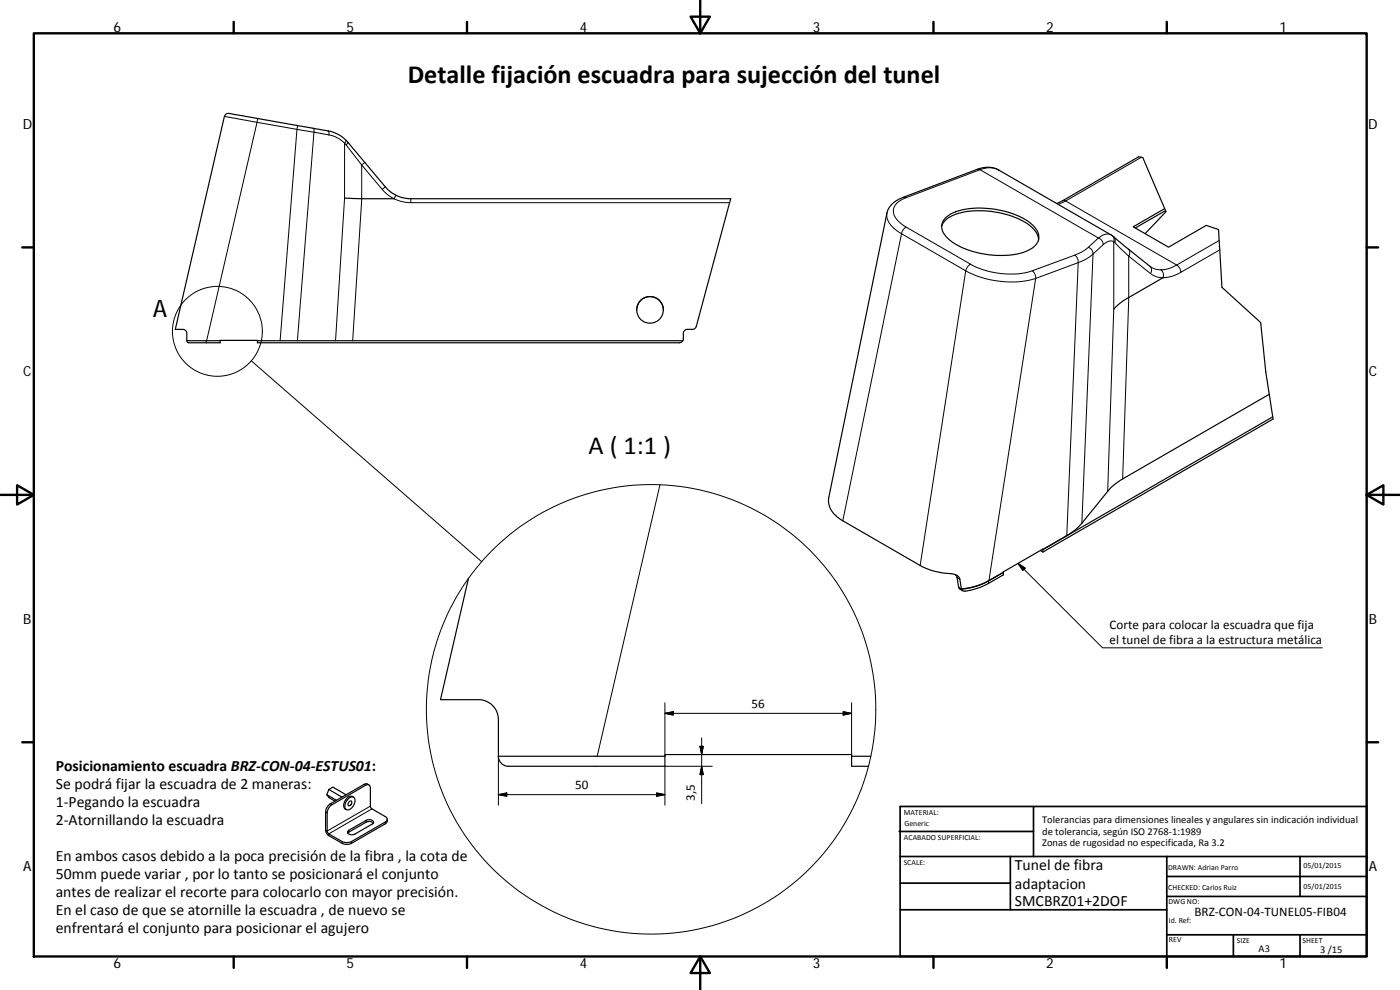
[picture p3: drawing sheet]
<svg xmlns="http://www.w3.org/2000/svg" width="420mm" height="297mm" viewBox="0 0 420 297" stroke-linecap="round" stroke-linejoin="round" font-family="sans-serif">
<g fill="none" stroke="#000" stroke-width=".36">
<path d="M67.7 34.3l.3-.1a15.6 15.6 0 0 1 5.2 .6l25.3 4.5a11.1 11.1 0 0 1 7.3 5.1l9.8 11.6a9.9 9.9 0 0 0 7.7 3.6h96l-10.3 38.3-.7 .8-2.3 .1-.5 .3-.4 .7v1.8a1.26 1.26 0 0 1-1.2 1.2h-126.6v-.7h-11.2v.7h-9.4l-.5-.2-.1-.4-.2-2.7a1.98 1.98 0 0 0-2.3-.7h-1l14.7-63.9zM103.4 59.5l14.9 .1M282.6 67.9a6.8 6.8 0 0 1 5.4-4 27.1 27.1 0 0 1 21.4 4 5.6 5.6 0 0 1 2.3 4.1M283.7 65.4a14.6 14.6 0 0 1 10.4-3 24.8 24.8 0 0 1 15.9 5.2 4.1 4.1 0 0 1 1.8 4.1 4.1 4.1 0 0 1-3 3.3 25.2 25.2 0 0 1-17.6 .2 13.1 13.1 0 0 1-8.4-5.9 3.6 3.6 0 0 1 .9-3.9zM317.2 61.1l24.5-14.1 1.3 .3 6.9 16.2-6.2 6.6M349.5 62.6l-9.4 5.5 10.6 6.1 11.3-6.6 3.7 1.3 1 17.3 11.6 10.6a439 439 0 0 0 3.8 28.9l-69.1 39.9M349.8 63.2l-9.1 5.2M191.1 93a4 4 0 0 1 4-4 4 4 0 0 1 4 4M338.7 89.3l-2.2 1.4-2.2 2.1M338.8 89.3h-.1M345.6 80.3l-12-9.8-33.9-19.5a7.5 7.5 0 0 0-6.4-.2l-22.3 8.4a7 7 0 0 0-4.8 4.7l-17.5 85.3a6.5 6.5 0 0 0 3.6 6.7l23.9 13.8a22.3 22.3 0 0 0 9.9 2.5l1.3 .6 .5 .6 .6 3.3M349 83.3l-10.2 6"/>
<path d="M56.1 102.2h10M77.3 102.2h127.6M380.9 118.3l-44.8 25.9-2.6 2-8.8 10.8-1.7 1.7-2 1.5-8 4.7M382 125.1l-69 39.8M140.6 173.5l-8.4 36.4h7.4a15.6 15.6 0 0 1 6.4 .5 6 6 0 0 1 3.6 5.5v11a2.99 2.99 0 0 0 3 3h46.9v-3M286.7 172.4l.5 .9 .6 3.1 1.1 .8M288.5 176.7l.1 .1M296.8 174.2a21 21 0 0 1-8.3 2.5M301.1 171.7h.1M301.1 171.7l-4.4 2.6a20.9 20.9 0 0 1-8.1 2.5M312.3 165.1l.7 .5M313 164.9l-11.9 6.7v.9l-4.4 2.5a16.3 16.3 0 0 1-7.7 2.3l-.4-.5"/>
<path d="M313 164.9h.1M313 164.9v.7M98.1 238.4l.6 .9 1.9 1.1M98.1 238.4l2.9 1.7M98.7 236.9l1.2-.7 4 2.3M98.7 236.9l3.9 2.3M98.7 236.9l-.6 1.5M104.5 239.7a1.07 1.07 0 0 1 1.1-.6 1.07 1.07 0 0 1 .9 .9 2.8 2.8 0 0 1-2.4 3 1.95 1.95 0 0 1 .2-3zM106.1 239.2a1.64 1.64 0 0 0-2.4 .9 1.83 1.83 0 0 0 .2 2.8M110.7 235.5l-.6-.3h-.6l-10.4 6a3.2 3.2 0 0 0-1.4 2.4v5.7l.2 .5 .6 .8 4.2 2.4a3.3 3.3 0 0 0 2.8 0l10.1-5.8 .6-.7v-.7M149.6 226.9h49.9M199.5 226.9v-.5h56.1v.5"/>
<path d="M255.6 226.9v3h5.1M255.6 226.9h5.8M99.1 241.9l10.6-6.3a.87 .87 0 0 1 1-.1 .87 .87 0 0 1 .5 .9l.1 5.9 4.3 2.7a.85 .85 0 0 1 .6 .8 .85 .85 0 0 1-.6 .8l-10.1 5.9a3.3 3.3 0 0 1-2.8 0l-4-2.3-.4-.5-.1-6.1 .3-.9zM104.5 249.3l5.4-3.2a1.48 1.48 0 0 1 2.2 .7l-5.5 3.4a1.46 1.46 0 0 1-2.3-.6zM104.7 240.6a.47 .47 0 0 1 .7-.2 .47 .47 0 0 1 .1 .7 .56 .56 0 0 1-.4 .7 .56 .56 0 0 1-.7-.4zM112 247a1.92 1.92 0 0 0-2.1-.3l-5.5 3.3"/>
<circle cx="195.1" cy="93" r="4"/>
</g>
<g fill="none" stroke="#000" stroke-width=".3">
<path d="M67.3 34.9l26.9 4.8M77.4 35.6l-15.4 66.6M89.3 37.7l-5.2 64.5M94 38.5l.2 .3v.9M94.2 39.7l4.5 .8M94.2 39.7l-5 62.5M98.5 39.3l.2 .3v.9M98.7 40.5a9 9 0 0 1 4.7 2.4M103.4 42.9l.5 .6M103.4 42.9v16.6l-2.7 42.7M103.9 42.1l-.5 .8M103.9 43.5l4.7 6"/>
<path d="M104.4 42.7l-.5 .8M108.6 49.5l6.1 7.3M108.6 49.5v10.1l-2.8 42.6M109.5 48.7l-.9 .8M114.7 56.8l1.6 1.6 1.9 1.2M115.6 56l-.9 .8M118.3 59.6l2.1 .8 2.9 .4M118.8 58.6l-.5 1M123.3 59.6v1.2h95.7M271 59.2l.8 .2 22.3-8.5 35.6 20.5a3.3 3.3 0 0 1 3.8-.9M271.8 59.4a4.5 4.5 0 0 0-3.7 4.4 6.7 6.7 0 0 0 3.9 4.4 2.51 2.51 0 0 0-1.4 1.9M293.3 50.8l.8 .1a6.4 6.4 0 0 1 5.6 .1"/>
<path d="M342.5 47.2l-22.7 13.1-.9-.1M266.2 63.9a5.7 5.7 0 0 0 3.1 5.4l1.3 .8M270.6 70.1l19.2 11.2a28.8 28.8 0 0 0 21 2.2l13.5-5 2.1-1.1 1.6-1.2M270.6 70.1l-17.7 86.2M272 68.2l19.3 11.1a2.65 2.65 0 0 0-1.5 2l-13.6 88.4M291.3 79.3a24.9 24.9 0 0 0 18.5 2 2.6 2.6 0 0 1 1 2.2l-14 90.7M317.6 61.3l2.2-1 33.3 19.2a8.8 8.8 0 0 1-4.8 1.4 2.06 2.06 0 0 1 .7 2.4 10.9 10.9 0 0 0 5.4-1.6M328 76.2l-3.3 80.8M328 76.2a2.08 2.08 0 0 0-1.4-2l-2.1 1.5-2 .9M331.1 73.4l-3.1 2.8M331.1 73.4a2.04 2.04 0 0 0-1.4-2l-3.1 2.8M333.6 70.5a1.76 1.76 0 0 1 .7 2"/>
<path d="M334.2 71l.5 .9-.1 .9M334.3 72.5a2.75 2.75 0 0 0-3.2 .9M334.3 72.5v20.3l-1.9 54.6M334.3 72.5l.3 .3M334.6 72.8l4.1 4.1M338.6 74.7a1.67 1.67 0 0 1 .1 2.2M338.7 76.9l6.6 5.2M338.7 76.9l.1 12.4-1.9 54.4M345.1 79.9a1.61 1.61 0 0 1 .2 2.2M365.9 72.2l-12.8 7.3a2.85 2.85 0 0 1 1.3 2.2l11.7-6.7M309.8 81.3l12.7-4.7a2.35 2.35 0 0 1 1.1 2.2l-3.4 81.9M345.3 82.1l2 1 1.7 .2"/>
<path d="M345.6 80.3l1.3 .5 1.4 .1M61.9 102.2v.6M75.4 108.3l69.2 60.2M198.1 145.4l-18.9 81.5M287.2 173.3l.8 .5M287.7 176.2l.8 .5M296.7 174.3v.7M305.5 169l25.4 25.4h65.9M305.5 169l2.2 1.5-.8 .7zM199.5 210.9v16M199.5 214l2.5-.5v1zM199.5 214h56.1"/>
<path d="M253.1 213.5l2.5 .5-2.5 .5zM255.6 210.9v16M109.3 235.4l.4 .2M149.6 238.4l2.5-.5v1zM149.6 238.4h49.9M149.6 226.9v14.7M197.1 237.9l2.4 .5-2.4 .5zM210.1 223.9h1l-.5 2.5zM210.6 221.4v19.7M210.6 229.9l.5 2.5h-1zM213.8 229.9h-14.3v11.7M97.7 243.6l.5 .3"/>
<path d="M99.1 241.2l.5 .3M102.7 252.5v.5M104.7 249.1v.6M105.5 252.5v.5M109.9 246.1v.6M111.2 241.9l-13 7.4-.5-.2M111.6 242.7l-12.9 7.5v.5M115.6 246.6v.6"/>
<circle cx="65.2" cy="99.4" r="13.5"/>
<circle cx="195.4" cy="212.8" r="67.4"/>
</g>
<g fill="none" stroke="#000" stroke-width=".71">
<path d="M10.1 10h400.1v277h-400.1zM70.1 6.6v3.4M140.2 6.6v3.4M207.3 5h5.8l-2.9 5zM210.2 0v10M280.2 6.6v3.4M350.2 6.6v3.4M6.7 74.2h3.4M410.2 74.2h3.4M.2 148.5h9.9M5.1 145.6l5 2.9-5 2.9zM410.2 148.5l5-2.9v5.8z"/>
<path d="M410.2 148.5h9.9M6.7 222.7h3.4M410.2 222.7h3.4M70.1 287v3.4M140.2 287v3.4M210.2 287l2.9 5h-5.8zM210.2 287v10M280.2 287v3.4M350.2 287v3.4"/>
</g>
<g fill="none" stroke="#000" stroke-width=".51">
<path d="M269.8 249.5h40.4M270.1 257h140.1M270.1 242h140.1v45h-140.1zM303.2 257v16M310.2 242v15M350.2 257v30M390.2 257v12M270.1 273h80.1M270.1 265h33.1M350.2 269h60M350.2 263h60M350.2 280.5h60"/>
<path d="M370.2 280.5v6.5M390.2 280.5v6.5"/>
</g>
<path d="M305.5 169l2.2 1.5-.8 .7zM199.5 214l2.5-.5v1zM253.1 213.5l2.5 .5-2.5 .5zM149.6 238.4l2.5-.5v1zM197.1 237.9l2.4 .5-2.4 .5zM210.1 223.9h1l-.5 2.5zM210.6 229.9l.5 2.5h-1z" fill="#000" stroke="#000" stroke-width=".3"/>
<g font-size="7.9">
<text x="122.4" y="25">Detalle fijación escuadra para sujección del tunel</text>
<text x="176.6" y="136.1">A ( 1:1 )</text>
</g>
<text font-size="7.2" x="45.9" y="95.2">A</text>
<g font-size="4.7">
<text x="16.8" y="231.4">Posicionamiento escuadra BRZ‐CON‐04‐ESTUS01:</text>
<text x="16.8" y="236.9">Se podrá fijar la escuadra de 2 maneras:</text>
<text x="16.8" y="242.2">1‐Pegando la escuadra</text>
<text x="16.8" y="247.7">2‐Atornillando la escuadra</text>
<text x="16.8" y="258.4">En ambos casos debido a la poca precisión de la fibra , la cota de</text>
<text x="16.8" y="263.8">50mm puede variar , por lo tanto se posicionará el conjunto</text>
<text x="304.6" y="261.2">Tunel de fibra</text>
<text x="16.8" y="269.2">antes de realizar el recorte para colocarlo con mayor precisión.</text>
<text x="304.6" y="266.6">adaptacion</text>
<text x="16.8" y="274.6">En el caso de que se atornille la escuadra , de nuevo se</text>
<text x="304.6" y="272">SMCBRZ01+2DOF</text>
<text x="16.8" y="280">enfrentará el conjunto para posicionar el agujero</text>
</g>
<g font-size="4.2">
<text x="34" y="9.6">6</text>
<text x="104" y="9.6">5</text>
<text x="174" y="9.6">4</text>
<text x="244" y="9.6">3</text>
<text x="314" y="9.6">2</text>
<text x="384" y="9.6">1</text>
<text x="6.8" y="38.7">D</text>
<text x="410.6" y="38.7">D</text>
<text x="7" y="112.9">C</text>
<text x="410.8" y="112.9">C</text>
<text x="7" y="187.1">B</text>
<text x="410.8" y="187.1">B</text>
<text x="7" y="261.3">A</text>
<text x="410.8" y="261.3">A</text>
<text x="34" y="290.4">6</text>
<text x="104" y="290.4">5</text>
<text x="174" y="290.4">4</text>
<text x="244" y="290.4">3</text>
<text x="314" y="290.4">2</text>
<text x="384" y="290.4">1</text>
</g>
<g font-size="3.9">
<text x="333" y="188.8">Corte para colocar la escuadra que fija</text>
<text x="333" y="193.3">el tunel de fibra a la estructura metálica</text>
<text x="225.5" y="212.5">56</text>
<text x="172.6" y="236.9">50</text>
<text x="208.5" y="240.4" transform="rotate(-90 208.5 240.4)">3,5</text>
<text x="358.5" y="274.9">BRZ‐CON‐04‐TUNEL05‐FIB04</text>
</g>
<g font-size="3.1">
<text x="312.8" y="246.8">Tolerancias para dimensiones lineales y angulares sin indicación individual</text>
<text x="312.8" y="250.4">de tolerancia, según ISO 2768‐1:1989</text>
<text x="312.8" y="254">Zonas de rugosidad no especificada, Ra 3.2</text>
<text x="377.7" y="285.6">A3</text>
<text x="396.2" y="285.9">3 /15</text>
</g>
<g font-size="2.4">
<text x="271.2" y="244.4">MATERIAL:</text>
<text x="271.3" y="251.9">ACABADO SUPERFICIAL:</text>
<text x="271.4" y="247.9">Generic</text>
<text x="271.2" y="259.7">SCALE:</text>
<text x="350.6" y="260.9">DRAWN: Adrian Parro</text>
<text x="391.2" y="260.6">05/01/2015</text>
<text x="350.6" y="267">CHECKED: Carlos Ruiz</text>
<text x="391.2" y="266.6">05/01/2015</text>
<text x="350.7" y="271.4">DWG NO:</text>
<text x="350.8" y="276.8">Id. Ref:</text>
<text x="350.8" y="282.8">REV</text>
<text x="371.2" y="282.9">SIZE</text>
<text x="390.9" y="282.9">SHEET</text>
</g>
</svg>
